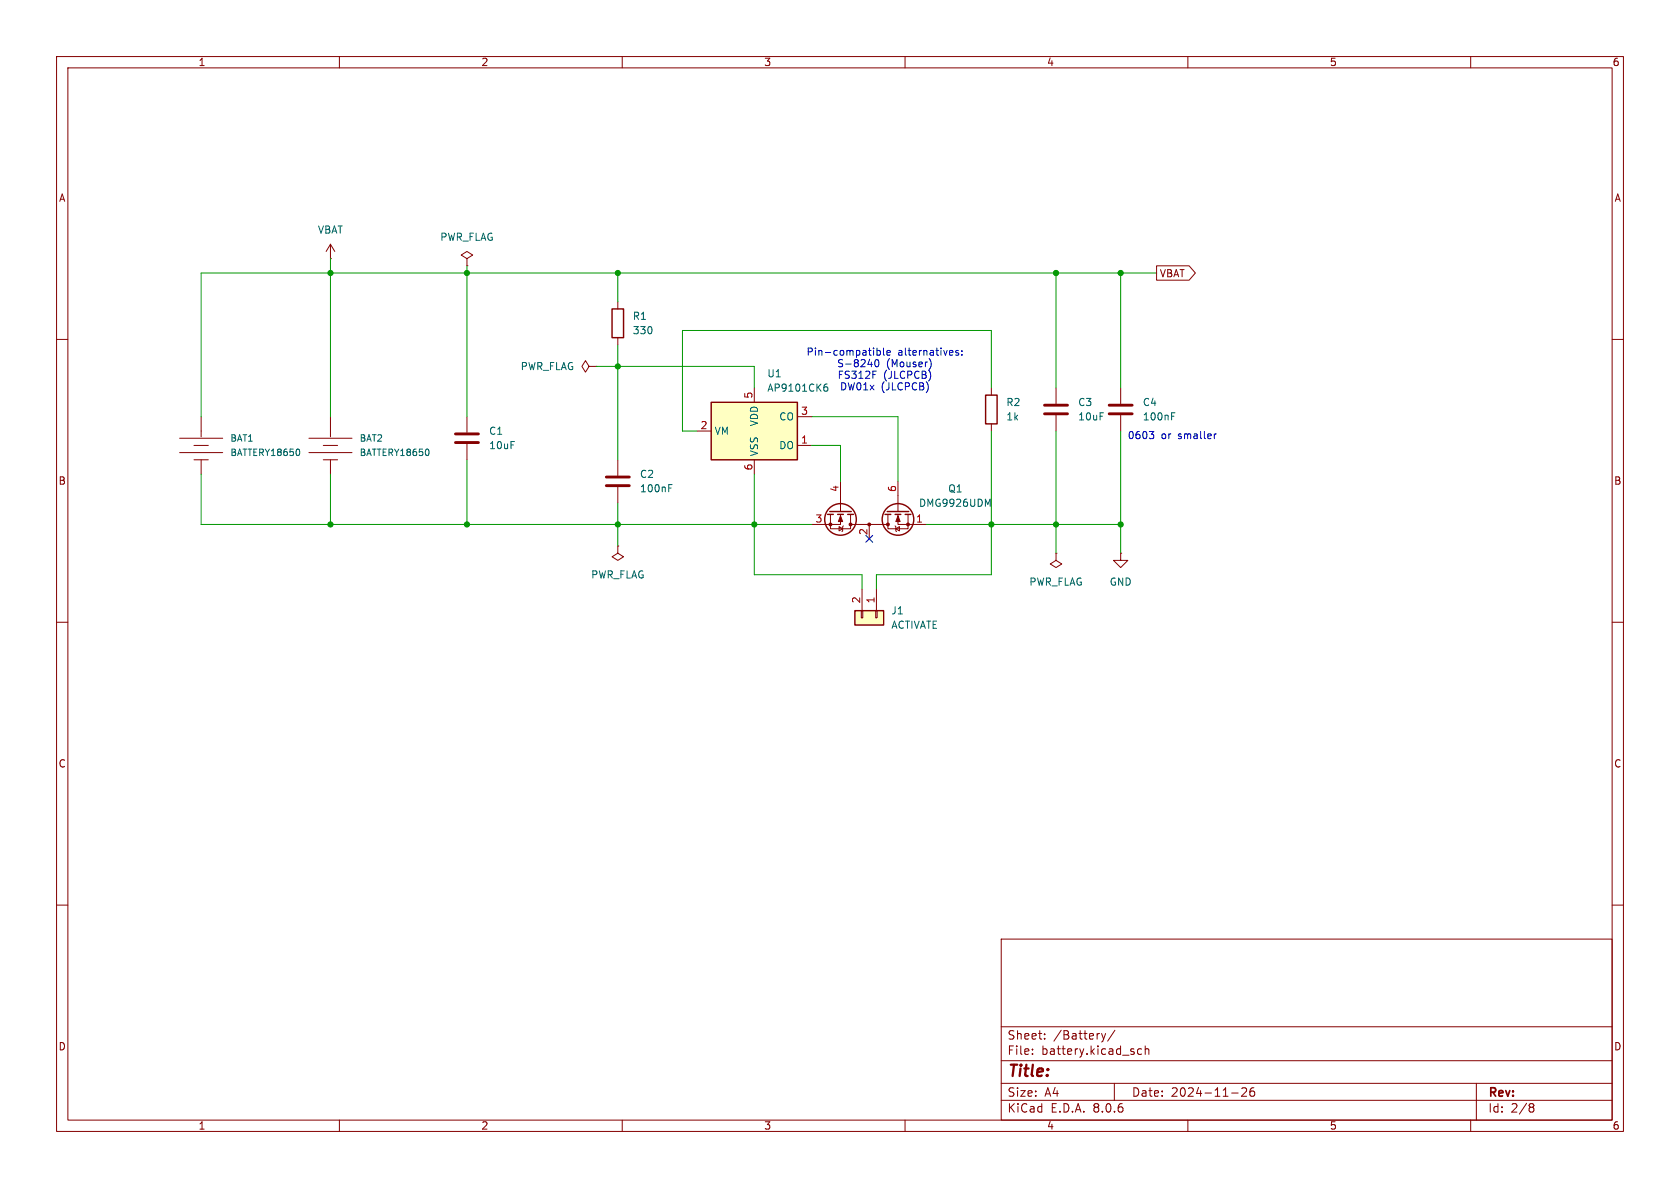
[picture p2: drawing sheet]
<svg xmlns="http://www.w3.org/2000/svg" width="297mm" height="210mm" viewBox="0 0 297 210" stroke-linecap="round" stroke-linejoin="round" font-family="sans-serif">
<g fill="none" stroke="#840000" stroke-width=".18">
<path d="M10 10h277v190h-277zM12 12h273v186h-273zM60 10v2M110 10v2M160 10v2M210 10v2M260 10v2M10 60h2M109.2 53.3v1.3M109.2 59.7v1.3M285 60h2M186.7 68.6v2.8"/>
<path d="M186.7 73.4v2.8M109.2 96.5v1.3l1 .6-1 .7-1-.7 1-.6M109.2 96.5h.1M109.2 81.3v2.8M109.2 86.1v2.8M146.8 90.9v2.6h3.6v-2.6M148.3 93.1l.7 .4-.7 .4zM148.6 90.9v1.8h-5.1M148.6 85.1v5.3M149.1 93l-.1 .1v.8l-.2 .1M150.4 92.7h6.6M153.7 92.7v2.6"/>
<path d="M157 90.9v2.6h3.5v-2.6M158.2 93l.2 .1v.8l.1 .1M158.4 93.5l.6-.4v.8zM158.7 90.9v1.8h5.1M158.7 85.1v5.3M10 110h2M285 110h2M10 160h2M285 160h2M177 166h108v32h-108zM60 198v2M110 198v2"/>
<path d="M160 198v2M177 194.5h108M177 191.5h108M177 187.5h108M177 181.5h108M182.5 186.3v.1M182.5 185.5v.1M184.7 183.6v.1M184.7 182.8v.1M194.7 182.7l.4 1M195.1 183.7l-.1 .4-.3 .1M195.5 182.7l-.4 1"/>
<path d="M197 191.5v3M197.1 182.1l-1.3 2M201.8 185.5l-.4-.1-.3 .3v.4l.1 .2h.6M202.5 185.5l.2-.1 .3 .1 .1 .9M202.5 184.9v1.5M210 198v2M217.7 193.2h1.2M219.5 192.4l.6-.1 .2 .1 .1 .3-.9 1.1h.9M221.7 192.3a.59 .59 0 0 0-.7 .6v.6l.1 .2 .4 .1 .2-.1 .1-.5-.1-.3h-.5l-.2 .3M260 198v2M261 191.5v6.5M270.6 195.1h.3l.3 .3-.3 .3"/>
<path d="M270.6 195.7h.3M270.9 195.7l.2 .2 .1 .4-.3 .3h-.3"/>
</g>
<path d="M184.7 73.2h4M184.7 71.6h4M107.2 85.9h4.1M107.2 84.3h4.1" fill="none" stroke="#840000" stroke-width=".51"/>
<path d="M118.2 86.3h.4M118.2 85.7h.6M174.6 89.1l.4-.9v1.3" fill="none" stroke="#006464" stroke-width=".18"/>
<g fill="none" stroke="#840000" stroke-width=".25">
<path d="M108.2 54.6h2v5.1h-2zM146.3 90.9h1M146.7 90.4h3.8M148.1 90.9h1M149.9 90.9h1M156.5 90.9h1M156.8 90.4h3.9M158.2 90.9h1.1M160 90.9h1"/>
<circle cx="148.6" cy="91.8" r="2.79"/>
<circle cx="158.7" cy="91.8" r="2.79"/>
</g>
<g fill="#840000" stroke="#840000" stroke-width=".18">
<path d="M158.7 91.2l.4 1h-.7z"/>
<path d="M148.6 91.2l.4 1h-.8z"/>
<circle cx="157" cy="92.7" r=".25"/>
<circle cx="160.5" cy="92.7" r=".25"/>
<circle cx="146.8" cy="92.7" r=".25"/>
<circle cx="150.4" cy="92.7" r=".25"/>
<circle cx="153.7" cy="92.7" r=".25"/>
</g>
<path d="M125.7 71.1h15.3v10.2h-15.3z" fill="#ffffc2"/>
<path d="M125.7 71.1h15.3v10.2h-15.3z" fill="none" stroke="#840000" stroke-width=".25"/>
<path d="M58.4 45.7h.1M58.4 43.2l-.7 1.3M58.4 43.2v2.5M58.4 43.2l.8 1.3M82.5 45.7l1.1-.6-1.1-.6-1 .6 1 .6v1.3M82.5 47h.1M123.2 76.2h2.5M133.3 68.6v2.5M141 78.7h2.5M141 73.7h2.5M133.3 81.3v2.5" fill="none" stroke="#840000" stroke-width=".18"/>
<path d="M145.8 68.4h.3l.3 .2-.2 .5h-.4M146.2 67.9l-.4 .1" fill="none" stroke="#006464" stroke-width=".18"/>
<path d="M151.1 108h5.1v2.5h-5.1z" fill="#ffffc2"/>
<g fill="none" stroke="#840000" stroke-width=".18">
<path d="M204.5 47h5.7l1.1 1.3-1.1 1.2h-5.7zM31.7 77.5h7.7M34.3 78.7h2.5M35.6 73.7v3.5M54.6 77.5h7.6M57.1 78.7h2.6M58.4 73.7v3.5M82.5 73.7v2.8M82.5 78.5v2.8M104.1 64.8l-.6-1-.6 1 .6 1 .6-1h1.3M105.4 64.8h.1M175.3 68.6v1.3"/>
<path d="M175.3 74.9v1.3M198.1 68.6v2.8M198.1 73.4v2.8M31.7 80h7.7M34.3 81.3h2.5M35.6 81.3v2.5M54.6 80h7.6M57.1 81.3h2.6M58.4 81.3v2.5M186.7 97.8v1.3l1 .6-1 .6-1-.6 1-.6M186.7 97.8h.1M198.1 97.8v1.3h1.3l-1.3 1.2-1.3-1.2h1.3"/>
<path d="M198.1 97.8h.1M152.3 108h.2v1.2h-.2zM152.4 104.1v3.9M154.8 108h.3v1.2h-.3zM154.9 104.1v3.9"/>
</g>
<path d="M174.2 69.9h2.1v5h-2.1zM151.1 108h5.1v2.5h-5.1z" fill="none" stroke="#840000" stroke-width=".25"/>
<path d="M52.9 79.5l.1 .3-.1 .6M75.7 79.5l.1 .3-.1 .6M207.1 73.6h.4M207.1 73h.6" fill="none" stroke="#006464" stroke-width=".18"/>
<path d="M80.5 78.2h4.1M80.5 76.7h4.1M196.1 73.2h4.1M196.1 71.6h4.1" fill="none" stroke="#840000" stroke-width=".51"/>
<g fill="none" stroke="#0000c2" stroke-width=".18">
<path d="M153.4 64.4h.8M154.3 65.6h.6M154.7 63.8l.3-.2a.68 .68 0 0 1 .4 .6 .68 .68 0 0 1-.4 .6l-.3-.2-.1-.5M155 61.5v1.3M155 62l.4-.1 .2 .3-.1 .5h-.5M156.2 61.5v1.1l.2 .2M156.8 62.4l.6-.1-.1-.3-.3-.1-.2 .2 .1 .6h.4M164.4 63.6a1.5 1.5 0 0 1-.1 1.7M169.4 62l-.3-.1-.1 .2v.2l.4 .1v.3h-.4M170 62.7v.1M170 62v.1M203.2 76.3h.8l-.5 .5"/>
<path d="M203.7 76.8l.3 .2v.3l-.3 .2M215 76.7l-.3 .2"/>
</g>
<g fill="none" stroke="#009600" stroke-width=".18">
<path d="M58.4 45.7v28M82.5 47v26.7M109.2 48.3v5M186.7 48.3v20.3M198.1 48.3v20.3M204.5 48.3h-168.9v25.4M105.4 64.8h27.9v3.8M109.2 61v20.3M143.5 73.7h15.2v11.4M143.5 78.7h5.1v6.4M175.3 68.6v-10.2h-54.7v17.8h2.6M175.3 76.2v25.4h-20.4v2.5"/>
<path d="M186.7 76.2v21.6M198.1 76.2v21.6M35.6 83.8v8.9h107.9M58.4 83.8v8.9M82.5 81.3v11.4M109.2 88.9v7.6M133.3 83.8v17.8h19.1v2.5M163.8 92.7h34.3"/>
</g>
<path d="M153.1 94.6l1.2 1.3M154.3 94.6l-1.2 1.3" fill="none" stroke="#000084" stroke-width=".18"/>
<g fill="#009600" stroke="#009600" stroke-width=".18">
<circle cx="109.2" cy="48.3" r=".46"/>
<circle cx="109.2" cy="64.8" r=".46"/>
<circle cx="58.4" cy="92.7" r=".46"/>
<circle cx="82.5" cy="92.7" r=".46"/>
<circle cx="58.4" cy="48.3" r=".46"/>
<circle cx="82.5" cy="48.3" r=".46"/>
<circle cx="175.3" cy="92.7" r=".46"/>
<circle cx="133.3" cy="92.7" r=".46"/>
<circle cx="109.2" cy="92.7" r=".46"/>
<circle cx="186.7" cy="92.7" r=".46"/>
<circle cx="198.1" cy="92.7" r=".46"/>
<circle cx="198.1" cy="48.3" r=".46"/>
<circle cx="186.7" cy="48.3" r=".46"/>
</g>
<text font-size="2.8" fill="#840000" x="178" y="190.9">Title:</text>
<g font-size="2.1" fill="#840000">
<text x="178" y="184">Sheet:</text>
<text x="186.2" y="184">/Battery/</text>
<text x="178" y="186.7">File:</text>
<text x="184.1" y="186.7">battery.kicad_sch</text>
<text x="178" y="196.9">KiCad</text>
<text x="178" y="194.1">Size:</text>
<text x="184.7" y="194.1">A4</text>
<text x="185.7" y="196.9">E.D.A.</text>
<text x="193.3" y="196.9">8.0.6</text>
<text x="200" y="194.1">Date:</text>
<text x="207" y="194.1">2024-11-26</text>
<text x="263" y="194.3">Rev:</text>
<text x="263" y="196.9">Id:</text>
<text x="267.1" y="196.9">2/8</text>
</g>
<g font-size="1.8" fill="#840000">
<text x="35" y="11.9">1</text>
<text x="85" y="11.9">2</text>
<text x="135" y="11.9">3</text>
<text x="185" y="11.9">4</text>
<text x="235" y="11.9">5</text>
<text x="285" y="11.9">6</text>
<text x="10.3" y="35.9">A</text>
<text x="285.3" y="35.9">A</text>
<text x="204.9" y="49.2">VBAT</text>
<text x="10.3" y="85.9">B</text>
<text x="285.3" y="85.9">B</text>
<text x="10.3" y="135.9">C</text>
<text x="285.3" y="135.9">C</text>
<text x="10.3" y="185.9">D</text>
<text x="285.3" y="185.9">D</text>
<text x="35" y="199.9">1</text>
<text x="85" y="199.9">2</text>
<text x="135" y="199.9">3</text>
<text x="185" y="199.9">4</text>
<text x="235" y="199.9">5</text>
<text x="285" y="199.9">6</text>
</g>
<g font-size="1.8" fill="#006464">
<text x="56.1" y="41.5">VBAT</text>
<text x="77.7" y="42.8">PWR_FLAG</text>
<text x="111.8" y="56.7">R1</text>
<text x="111.8" y="59.3">330</text>
<text x="92" y="65.6">PWR_FLAG</text>
<text x="135.6" y="66.9">U1</text>
<text x="135.6" y="69.4">AP9101CK6</text>
<text x="177.8" y="72">R2</text>
<text x="190.5" y="72">C3</text>
<text x="201.9" y="72">C4</text>
<text x="86.4" y="77.1">C1</text>
<text x="126.2" y="77.1">VM</text>
<text x="134.2" y="75.5" transform="rotate(-90 134.2 75.5)">VDD</text>
<text x="137.7" y="74.5">CO</text>
<text x="177.8" y="74.5">1k</text>
<text x="190.5" y="74.5">10uF</text>
<text x="201.9" y="74.5">100nF</text>
<text x="86.4" y="79.6">10uF</text>
<text x="134.2" y="80.8" transform="rotate(-90 134.2 80.8)">VSS</text>
<text x="137.7" y="79.6">DO</text>
<text x="113" y="84.7">C2</text>
<text x="113" y="87.2">100nF</text>
<text x="162.4" y="89.8">DMG9926UDM</text>
<text x="167.5" y="87.3">Q1</text>
<text x="104.4" y="102.5">PWR_FLAG</text>
<text x="181.9" y="103.7">PWR_FLAG</text>
<text x="196.1" y="103.7">GND</text>
<text x="157.5" y="108.8">J1</text>
<text x="157.5" y="111.4">ACTIVATE</text>
</g>
<g font-size="1.8" fill="#0000c2">
<text x="142.5" y="63.1">Pin-compatible</text>
<text x="147.9" y="65.1">S-8240</text>
<text x="156.7" y="65.1">(Mouser)</text>
<text x="158.7" y="63.1">alternatives:</text>
<text x="148" y="67.2">FS312F</text>
<text x="148.4" y="69.2">DW01x</text>
<text x="155.7" y="69.2">(JLCPCB)</text>
<text x="156.2" y="67.2">(JLCPCB)</text>
<text x="199.3" y="77.8">0603</text>
<text x="205.3" y="77.8">or</text>
<text x="208.4" y="77.8">smaller</text>
</g>
<g font-size="1.8" fill="#a90000">
<text x="133.1" y="70.6" transform="rotate(-90 133.1 70.6)">5</text>
<text x="123.8" y="75.9">2</text>
<text x="141.5" y="73.4">3</text>
<text x="133.1" y="83.3" transform="rotate(-90 133.1 83.3)">6</text>
<text x="141.5" y="78.5">1</text>
<text x="148.3" y="87.1" transform="rotate(-90 148.3 87.1)">4</text>
<text x="158.5" y="87.1" transform="rotate(-90 158.5 87.1)">6</text>
<text x="144.1" y="92.5">3</text>
<text x="153.4" y="94.7" transform="rotate(-90 153.4 94.7)">2</text>
<text x="161.9" y="92.5">1</text>
<text x="152.1" y="106.8" transform="rotate(-90 152.1 106.8)">2</text>
<text x="154.7" y="106.8" transform="rotate(-90 154.7 106.8)">1</text>
</g>
<g font-size="1.6" fill="#006464">
<text x="40.6" y="78.3">BAT1</text>
<text x="40.6" y="80.8">BATTERY18650</text>
<text x="63.5" y="78.3">BAT2</text>
<text x="63.5" y="80.8">BATTERY18650</text>
</g>
</svg>
